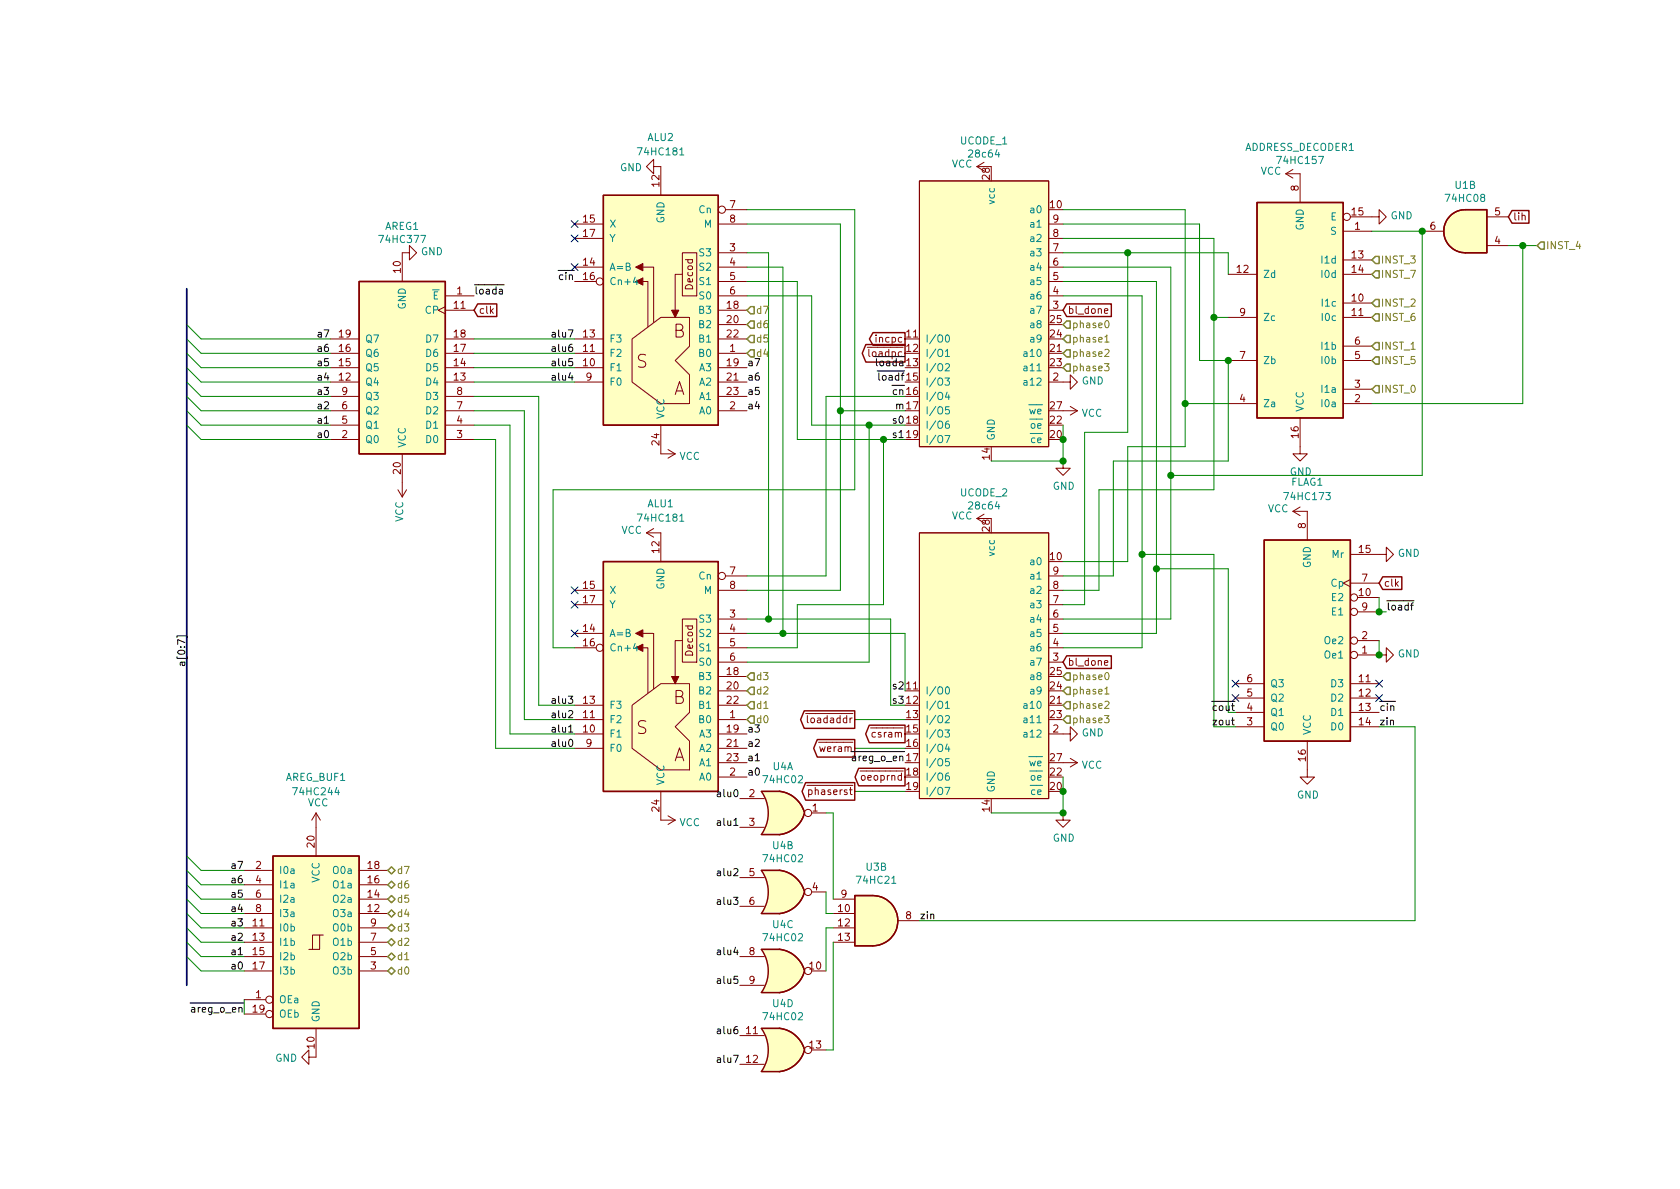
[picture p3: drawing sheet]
EESchema Schematic File Version 4
EELAYER 30 0
EELAYER END
$Descr A4 11693 8268
encoding utf-8
Sheet 3 5
Title "Ucode, ALU, Accumulator and Flag register"
Date ""
Rev ""
Comp ""
Comment1 ""
Comment2 ""
Comment3 ""
Comment4 ""
$EndDescr
$Comp
L 74xx:74LS181 ALU2
U 1 1
P 4600 2150
F 0 "ALU2" H 4600 950 50  0000 C CNN
F 1 "74HC181" H 4600 1050 50  0000 C CNN
F 2 "Package_DIP:DIP-24_W15.24mm" H 4600 2150 50  0001 C CNN
F 3 "74xx/74F181.pdf" H 4600 2150 50  0001 C CNN
	1    4600 2150
	-1   0    0    1   
$EndComp
$Comp
L 74xx:74LS157 ADDRESS_DECODER1
U 1 1
P 9050 2200
F 0 "ADDRESS_DECODER1" H 9050 1019 50  0000 C CNN
F 1 "74HC157" H 9050 1110 50  0000 C CNN
F 2 "Package_DIP:DIP-16_W7.62mm" H 9050 2200 50  0001 C CNN
F 3 "http://www.ti.com/lit/gpn/sn74LS157" H 9050 2200 50  0001 C CNN
	1    9050 2200
	-1   0    0    1   
$EndComp
Text HLabel 9550 2700 2    50   Input ~ 0
INST_0
Text HLabel 9550 2400 2    50   Input ~ 0
INST_1
Text HLabel 9550 2100 2    50   Input ~ 0
INST_2
Text HLabel 9550 1800 2    50   Input ~ 0
INST_3
Text HLabel 9550 2500 2    50   Input ~ 0
INST_5
Text HLabel 9550 2200 2    50   Input ~ 0
INST_6
Text HLabel 10700 1700 2    50   Input ~ 0
INST_4
$Comp
L power:GND #PWR066
U 1 1
P 9550 1500
F 0 "#PWR066" H 9550 1250 50  0001 C CNN
F 1 "GND" V 9555 1372 50  0000 R CNN
F 2 "" H 9550 1500 50  0001 C CNN
F 3 "" H 9550 1500 50  0001 C CNN
	1    9550 1500
	0    -1   -1   0   
$EndComp
Text HLabel 7400 2250 2    50   Input ~ 0
phase0
Text HLabel 7400 2350 2    50   Input ~ 0
phase1
Text HLabel 7400 2450 2    50   Input ~ 0
phase2
Text HLabel 7400 2550 2    50   Input ~ 0
phase3
$Comp
L power:GND #PWR054
U 1 1
P 7400 2650
F 0 "#PWR054" H 7400 2400 50  0001 C CNN
F 1 "GND" V 7405 2522 50  0000 R CNN
F 2 "" H 7400 2650 50  0001 C CNN
F 3 "" H 7400 2650 50  0001 C CNN
	1    7400 2650
	0    -1   -1   0   
$EndComp
Text HLabel 7400 4700 2    50   Input ~ 0
phase0
Text HLabel 7400 4800 2    50   Input ~ 0
phase1
Text HLabel 7400 4900 2    50   Input ~ 0
phase2
Text HLabel 7400 5000 2    50   Input ~ 0
phase3
$Comp
L power:GND #PWR057
U 1 1
P 7400 5100
F 0 "#PWR057" H 7400 4850 50  0001 C CNN
F 1 "GND" V 7405 4972 50  0000 R CNN
F 2 "" H 7400 5100 50  0001 C CNN
F 3 "" H 7400 5100 50  0001 C CNN
	1    7400 5100
	0    -1   -1   0   
$EndComp
$Comp
L power:GND #PWR056
U 1 1
P 7400 3200
F 0 "#PWR056" H 7400 2950 50  0001 C CNN
F 1 "GND" H 7405 3027 50  0000 C CNN
F 2 "" H 7400 3200 50  0001 C CNN
F 3 "" H 7400 3200 50  0001 C CNN
	1    7400 3200
	1    0    0    -1  
$EndComp
$Comp
L power:GND #PWR059
U 1 1
P 7400 5650
F 0 "#PWR059" H 7400 5400 50  0001 C CNN
F 1 "GND" H 7405 5477 50  0000 C CNN
F 2 "" H 7400 5650 50  0001 C CNN
F 3 "" H 7400 5650 50  0001 C CNN
	1    7400 5650
	1    0    0    -1  
$EndComp
$Comp
L power:VCC #PWR055
U 1 1
P 7400 2850
F 0 "#PWR055" H 7400 2700 50  0001 C CNN
F 1 "VCC" V 7415 2978 50  0000 L CNN
F 2 "" H 7400 2850 50  0001 C CNN
F 3 "" H 7400 2850 50  0001 C CNN
	1    7400 2850
	0    1    1    0   
$EndComp
$Comp
L power:VCC #PWR058
U 1 1
P 7400 5300
F 0 "#PWR058" H 7400 5150 50  0001 C CNN
F 1 "VCC" V 7415 5428 50  0000 L CNN
F 2 "" H 7400 5300 50  0001 C CNN
F 3 "" H 7400 5300 50  0001 C CNN
	1    7400 5300
	0    1    1    0   
$EndComp
Wire Wire Line
	9550 1600 9900 1600
Wire Wire Line
	8550 1900 8550 1750
Wire Wire Line
	8550 1750 7850 1750
Wire Wire Line
	8550 2200 8450 2200
Wire Wire Line
	8450 2200 8450 1650
Wire Wire Line
	8450 1650 7400 1650
Wire Wire Line
	8550 2500 8350 2500
Wire Wire Line
	8350 2500 8350 1550
Wire Wire Line
	8350 1550 7400 1550
Wire Wire Line
	8550 2800 8250 2800
Wire Wire Line
	8250 2800 8250 1450
Wire Wire Line
	8250 1450 7400 1450
Wire Wire Line
	9900 1600 9900 3300
Wire Wire Line
	9900 3300 8150 3300
Wire Wire Line
	8150 3300 8150 1850
Wire Wire Line
	8150 1850 7400 1850
Wire Wire Line
	8050 3950 8050 1950
Wire Wire Line
	8050 1950 7400 1950
Wire Wire Line
	7950 2050 7400 2050
Wire Wire Line
	7850 3100 7850 3900
Wire Wire Line
	7850 3900 7400 3900
Wire Wire Line
	8550 3200 7750 3200
Wire Wire Line
	7750 3200 7750 4000
Wire Wire Line
	7750 4000 7400 4000
Connection ~ 8550 2500
Wire Wire Line
	8450 2200 8450 3400
Wire Wire Line
	8450 3400 7650 3400
Wire Wire Line
	7650 3400 7650 4100
Wire Wire Line
	7650 4100 7400 4100
Connection ~ 8450 2200
Wire Wire Line
	7850 1750 7850 3000
Wire Wire Line
	7850 3000 7550 3000
Wire Wire Line
	7550 3000 7550 4200
Wire Wire Line
	7550 4200 7400 4200
Connection ~ 7850 1750
Wire Wire Line
	7850 1750 7400 1750
Wire Wire Line
	8150 3300 8150 4300
Wire Wire Line
	8150 4300 7400 4300
Connection ~ 8150 3300
Wire Wire Line
	8050 3950 8050 4400
Wire Wire Line
	8050 4400 7400 4400
Connection ~ 8050 3950
Wire Wire Line
	7950 4500 7400 4500
Wire Wire Line
	6900 5650 7400 5650
Connection ~ 7400 5650
Wire Wire Line
	6900 3200 7400 3200
Wire Wire Line
	7950 3850 7950 4500
Wire Wire Line
	7950 3850 7950 2050
Connection ~ 7950 3850
$Comp
L 74xx:74LS173 FLAG1
U 1 1
P 9100 4450
F 0 "FLAG1" H 9100 3350 50  0000 C CNN
F 1 "74HC173" H 9100 3450 50  0000 C CNN
F 2 "Package_DIP:DIP-16_W7.62mm" H 9100 4450 50  0001 C CNN
F 3 "http://www.ti.com/lit/gpn/sn74LS173" H 9100 4450 50  0001 C CNN
	1    9100 4450
	-1   0    0    1   
$EndComp
Text Label 8600 5050 2    50   ~ 0
zout
Text Label 8600 4950 2    50   ~ 0
~cout~
Text Label 9600 5050 0    50   ~ 0
zin
Text Label 9600 4950 0    50   ~ 0
~cin~
$Comp
L power:GND #PWR063
U 1 1
P 9050 3100
F 0 "#PWR063" H 9050 2850 50  0001 C CNN
F 1 "GND" H 9055 2927 50  0000 C CNN
F 2 "" H 9050 3100 50  0001 C CNN
F 3 "" H 9050 3100 50  0001 C CNN
	1    9050 3100
	1    0    0    -1  
$EndComp
$Comp
L power:GND #PWR060
U 1 1
P 9600 4550
F 0 "#PWR060" H 9600 4300 50  0001 C CNN
F 1 "GND" V 9605 4422 50  0000 R CNN
F 2 "" H 9600 4550 50  0001 C CNN
F 3 "" H 9600 4550 50  0001 C CNN
	1    9600 4550
	0    -1   -1   0   
$EndComp
Text GLabel 9600 4050 2    50   Input ~ 0
clk
$Comp
L power:GND #PWR065
U 1 1
P 9100 5350
F 0 "#PWR065" H 9100 5100 50  0001 C CNN
F 1 "GND" H 9105 5177 50  0000 C CNN
F 2 "" H 9100 5350 50  0001 C CNN
F 3 "" H 9100 5350 50  0001 C CNN
	1    9100 5350
	1    0    0    -1  
$EndComp
$Comp
L power:VCC #PWR064
U 1 1
P 9100 3550
F 0 "#PWR064" H 9100 3400 50  0001 C CNN
F 1 "VCC" V 9115 3677 50  0000 L CNN
F 2 "" H 9100 3550 50  0001 C CNN
F 3 "" H 9100 3550 50  0001 C CNN
	1    9100 3550
	0    -1   -1   0   
$EndComp
$Comp
L power:VCC #PWR062
U 1 1
P 9050 1200
F 0 "#PWR062" H 9050 1050 50  0001 C CNN
F 1 "VCC" V 9065 1327 50  0000 L CNN
F 2 "" H 9050 1200 50  0001 C CNN
F 3 "" H 9050 1200 50  0001 C CNN
	1    9050 1200
	0    -1   -1   0   
$EndComp
$Comp
L power:VCC #PWR052
U 1 1
P 6900 1150
F 0 "#PWR052" H 6900 1000 50  0001 C CNN
F 1 "VCC" V 6915 1277 50  0000 L CNN
F 2 "" H 6900 1150 50  0001 C CNN
F 3 "" H 6900 1150 50  0001 C CNN
	1    6900 1150
	0    -1   -1   0   
$EndComp
$Comp
L power:VCC #PWR053
U 1 1
P 6900 3600
F 0 "#PWR053" H 6900 3450 50  0001 C CNN
F 1 "VCC" V 6915 3727 50  0000 L CNN
F 2 "" H 6900 3600 50  0001 C CNN
F 3 "" H 6900 3600 50  0001 C CNN
	1    6900 3600
	0    -1   -1   0   
$EndComp
Text GLabel 6300 2350 0    50   Output ~ 0
incpc
Text GLabel 6300 2450 0    50   Output ~ 0
~loadpc~
Text Label 6300 2850 2    50   ~ 0
m
Text Label 6300 2950 2    50   ~ 0
s0
Text Label 6300 3050 2    50   ~ 0
s1
Text Label 6300 4800 2    50   ~ 0
s2
Text Label 6300 4900 2    50   ~ 0
s3
Text GLabel 5950 5000 0    50   Output ~ 0
~loadaddr~
Text GLabel 6300 5100 0    50   Output ~ 0
~csram~
Text GLabel 5950 5200 0    50   Output ~ 0
~weram~
Text GLabel 6300 5400 0    50   Output ~ 0
~oeoprnd~
Text GLabel 5950 5500 0    50   Output ~ 0
~phaserst~
NoConn ~ 4000 1550
NoConn ~ 4000 1650
NoConn ~ 4000 1850
NoConn ~ 4000 4200
NoConn ~ 4000 4400
NoConn ~ 4000 4100
$Comp
L 74xx:74LS181 ALU1
U 1 1
P 4600 4700
F 0 "ALU1" H 4600 3500 50  0000 C CNN
F 1 "74HC181" H 4600 3600 50  0000 C CNN
F 2 "Package_DIP:DIP-24_W15.24mm" H 4600 4700 50  0001 C CNN
F 3 "74xx/74F181.pdf" H 4600 4700 50  0001 C CNN
	1    4600 4700
	-1   0    0    1   
$EndComp
Wire Wire Line
	4000 4500 3850 4500
Wire Wire Line
	3850 4500 3850 3400
Wire Wire Line
	3850 3400 5950 3400
Wire Wire Line
	5950 3400 5950 1450
Wire Wire Line
	5950 1450 5200 1450
Text Label 4000 1950 2    50   ~ 0
~cin~
Text Label 5200 2550 0    50   ~ 0
a7
Text Label 5200 2650 0    50   ~ 0
a6
Text Label 5200 2750 0    50   ~ 0
a5
Text Label 5200 5100 0    50   ~ 0
a3
Text Label 5200 5200 0    50   ~ 0
a2
Text Label 5200 5300 0    50   ~ 0
a1
Text Label 5200 5400 0    50   ~ 0
a0
Text Label 5200 2850 0    50   ~ 0
a4
Text HLabel 5200 2150 2    50   Input ~ 0
d7
Text HLabel 5200 2250 2    50   Input ~ 0
d6
Text HLabel 5200 2350 2    50   Input ~ 0
d5
Text HLabel 5200 2450 2    50   Input ~ 0
d4
Text HLabel 5200 4700 2    50   Input ~ 0
d3
Text HLabel 5200 4800 2    50   Input ~ 0
d2
Text HLabel 5200 4900 2    50   Input ~ 0
d1
Text HLabel 5200 5000 2    50   Input ~ 0
d0
Wire Wire Line
	6300 2850 5850 2850
Wire Wire Line
	5850 2850 5850 1550
Wire Wire Line
	5850 1550 5200 1550
Wire Wire Line
	5850 2850 5850 4100
Wire Wire Line
	5850 4100 5200 4100
Connection ~ 5850 2850
Text Label 6300 2750 2    50   ~ 0
~cn~
Wire Wire Line
	6300 2750 5750 2750
Wire Wire Line
	5750 2750 5750 4000
Wire Wire Line
	5750 4000 5200 4000
Text Label 6300 2650 2    50   ~ 0
~loadf~
Text Label 9650 4250 0    50   ~ 0
~loadf~
Text Label 6300 2550 2    50   ~ 0
~loada~
Wire Wire Line
	6300 2950 6050 2950
Wire Wire Line
	5650 2950 5650 2050
Wire Wire Line
	5650 2050 5200 2050
Wire Wire Line
	6300 3050 6150 3050
Wire Wire Line
	5550 3050 5550 1950
Wire Wire Line
	5550 1950 5200 1950
Wire Wire Line
	6300 4800 6300 4400
Wire Wire Line
	6300 4400 5450 4400
Wire Wire Line
	6300 4900 6200 4900
Wire Wire Line
	6200 4900 6200 4300
Wire Wire Line
	6200 4300 5350 4300
Wire Wire Line
	5450 4400 5450 1850
Wire Wire Line
	5450 1850 5200 1850
Connection ~ 5450 4400
Wire Wire Line
	5350 1750 5200 1750
Wire Wire Line
	5200 4400 5450 4400
Wire Wire Line
	5350 1750 5350 4300
Connection ~ 5350 4300
Wire Wire Line
	5350 4300 5200 4300
Wire Wire Line
	6150 3050 6150 4200
Wire Wire Line
	6150 4200 5550 4200
Wire Wire Line
	5550 4200 5550 4500
Wire Wire Line
	5550 4500 5200 4500
Connection ~ 6150 3050
Wire Wire Line
	6150 3050 5550 3050
Wire Wire Line
	6050 2950 6050 4600
Wire Wire Line
	6050 4600 5200 4600
Connection ~ 6050 2950
Wire Wire Line
	6050 2950 5650 2950
$Comp
L power:GND #PWR046
U 1 1
P 2200 7350
F 0 "#PWR046" H 2200 7100 50  0001 C CNN
F 1 "GND" V 2205 7222 50  0000 R CNN
F 2 "" H 2200 7350 50  0001 C CNN
F 3 "" H 2200 7350 50  0001 C CNN
	1    2200 7350
	0    1    1    0   
$EndComp
Text Label 6300 5300 2    50   ~ 0
~areg_o_en~
Text Label 1700 7050 2    50   ~ 0
~areg_o_en~
Wire Wire Line
	1700 7050 1700 6950
Text HLabel 2700 6750 2    50   3State ~ 0
d0
Text HLabel 2700 6650 2    50   3State ~ 0
d1
Text HLabel 2700 6550 2    50   3State ~ 0
d2
Text HLabel 2700 6450 2    50   3State ~ 0
d3
Text HLabel 2700 6350 2    50   3State ~ 0
d4
Text HLabel 2700 6250 2    50   3State ~ 0
d5
Text HLabel 2700 6150 2    50   3State ~ 0
d6
Text HLabel 2700 6050 2    50   3State ~ 0
d7
Text Label 1700 6750 2    50   ~ 0
a0
Text Label 1700 6650 2    50   ~ 0
a1
Text Label 1700 6550 2    50   ~ 0
a2
Text Label 1700 6450 2    50   ~ 0
a3
Text Label 1700 6350 2    50   ~ 0
a4
Text Label 1700 6250 2    50   ~ 0
a5
Text Label 1700 6150 2    50   ~ 0
a6
Text Label 1700 6050 2    50   ~ 0
a7
$Comp
L 74xx:74LS08 U1
U 2 1
P 10200 1600
F 0 "U1" H 10200 1283 50  0000 C CNN
F 1 "74HC08" H 10200 1374 50  0000 C CNN
F 2 "Package_DIP:DIP-14_W7.62mm" H 10200 1600 50  0001 C CNN
F 3 "http://www.ti.com/lit/gpn/sn74LS08" H 10200 1600 50  0001 C CNN
	2    10200 1600
	-1   0    0    1   
$EndComp
Connection ~ 9900 1600
Text GLabel 10500 1500 2    50   Input ~ 0
lih
Wire Wire Line
	10500 1700 10600 1700
Wire Wire Line
	10600 1700 10700 1700
Connection ~ 10600 1700
Text GLabel 7400 2150 2    50   Input ~ 0
bl_done
Text GLabel 7400 4600 2    50   Input ~ 0
bl_done
$Comp
L 74xx:74HC02 U4
U 1 1
P 5450 5650
F 0 "U4" H 5450 5975 50  0000 C CNN
F 1 "74HC02" H 5450 5884 50  0000 C CNN
F 2 "Package_DIP:DIP-14_W7.62mm" H 5450 5650 50  0001 C CNN
F 3 "http://www.ti.com/lit/gpn/sn74hc02" H 5450 5650 50  0001 C CNN
	1    5450 5650
	1    0    0    -1  
$EndComp
$Comp
L 74xx:74HC02 U4
U 2 1
P 5450 6200
F 0 "U4" H 5450 6525 50  0000 C CNN
F 1 "74HC02" H 5450 6434 50  0000 C CNN
F 2 "Package_DIP:DIP-14_W7.62mm" H 5450 6200 50  0001 C CNN
F 3 "http://www.ti.com/lit/gpn/sn74hc02" H 5450 6200 50  0001 C CNN
	2    5450 6200
	1    0    0    -1  
$EndComp
$Comp
L 74xx:74HC02 U4
U 4 1
P 5450 7300
F 0 "U4" H 5450 7625 50  0000 C CNN
F 1 "74HC02" H 5450 7534 50  0000 C CNN
F 2 "Package_DIP:DIP-14_W7.62mm" H 5450 7300 50  0001 C CNN
F 3 "http://www.ti.com/lit/gpn/sn74hc02" H 5450 7300 50  0001 C CNN
	4    5450 7300
	1    0    0    -1  
$EndComp
Text Label 4000 2350 2    50   ~ 0
alu7
Text Label 4000 2450 2    50   ~ 0
alu6
Text Label 4000 2550 2    50   ~ 0
alu5
Text Label 4000 2650 2    50   ~ 0
alu4
Text Label 4000 4900 2    50   ~ 0
alu3
Text Label 4000 5000 2    50   ~ 0
alu2
Text Label 4000 5100 2    50   ~ 0
alu1
Text Label 4000 5200 2    50   ~ 0
alu0
Text Label 5150 5550 2    50   ~ 0
alu0
Text Label 5150 5750 2    50   ~ 0
alu1
Text Label 5150 6100 2    50   ~ 0
alu2
Text Label 5150 6300 2    50   ~ 0
alu3
Text Label 5150 6650 2    50   ~ 0
alu4
Text Label 5150 6850 2    50   ~ 0
alu5
Text Label 5150 7200 2    50   ~ 0
alu6
Text Label 5150 7400 2    50   ~ 0
alu7
$Comp
L 74xx:74LS21 U3
U 2 1
P 6100 6400
F 0 "U3" H 6100 6775 50  0000 C CNN
F 1 "74HC21" H 6100 6684 50  0000 C CNN
F 2 "Package_DIP:DIP-14_W7.62mm" H 6100 6400 50  0001 C CNN
F 3 "http://www.ti.com/lit/gpn/sn74LS21" H 6100 6400 50  0001 C CNN
	2    6100 6400
	1    0    0    -1  
$EndComp
$Comp
L 74xx:74HC02 U4
U 3 1
P 5450 6750
F 0 "U4" H 5450 7075 50  0000 C CNN
F 1 "74HC02" H 5450 6984 50  0000 C CNN
F 2 "Package_DIP:DIP-14_W7.62mm" H 5450 6750 50  0001 C CNN
F 3 "http://www.ti.com/lit/gpn/sn74hc02" H 5450 6750 50  0001 C CNN
	3    5450 6750
	1    0    0    -1  
$EndComp
Wire Wire Line
	5750 5650 5800 5650
Wire Wire Line
	5800 5650 5800 6250
Wire Wire Line
	5750 6200 5750 6350
Wire Wire Line
	5750 6350 5800 6350
Wire Wire Line
	5750 6750 5750 6450
Wire Wire Line
	5750 6450 5800 6450
Wire Wire Line
	5750 7300 5800 7300
Wire Wire Line
	5800 7300 5800 6550
Text Label 6400 6400 0    50   ~ 0
zin
Wire Wire Line
	6400 6400 9850 6400
Wire Wire Line
	8550 2500 8550 3200
Wire Wire Line
	7850 3100 8250 3100
Wire Wire Line
	8250 3100 8250 2800
Connection ~ 8250 2800
Wire Wire Line
	8050 3950 8550 3950
Wire Wire Line
	9600 4150 9600 4250
NoConn ~ 9600 4850
NoConn ~ 9600 4750
NoConn ~ 8600 4750
NoConn ~ 8600 4850
Wire Wire Line
	8600 5050 8450 5050
Wire Wire Line
	8450 5050 8450 3850
Wire Wire Line
	8450 3850 7950 3850
Wire Wire Line
	8600 4950 8550 4950
Wire Wire Line
	8550 4950 8550 3950
Wire Wire Line
	9650 4250 9600 4250
Connection ~ 9600 4250
Wire Wire Line
	9850 6400 9850 5050
Wire Wire Line
	9850 5050 9600 5050
Wire Wire Line
	4000 2650 3300 2650
Text GLabel 3300 2150 2    50   Input ~ 0
clk
Text Label 3300 2050 0    50   ~ 0
~loada~
Text Label 2300 2750 2    50   ~ 0
a3
Text Label 2300 2850 2    50   ~ 0
a2
Text Label 2300 2950 2    50   ~ 0
a1
Text Label 2300 3050 2    50   ~ 0
a0
Wire Wire Line
	7400 2950 7400 3050
$Comp
L Memory_EEPROM2:28c64 UCODE_1
U 1 1
P 6900 2150
F 0 "UCODE_1" H 6850 3331 50  0000 C CNN
F 1 "28c64" H 6850 3240 50  0000 C CNN
F 2 "Package_DIP:DIP-24_W15.24mm_Socket" H 6900 2150 50  0001 C CNN
F 3 "" H 6900 2150 50  0001 C CNN
	1    6900 2150
	1    0    0    -1  
$EndComp
Wire Wire Line
	7400 5400 7400 5500
$Comp
L Memory_EEPROM2:28c64 UCODE_2
U 1 1
P 6900 4600
F 0 "UCODE_2" H 6850 5781 50  0000 C CNN
F 1 "28c64" H 6850 5690 50  0000 C CNN
F 2 "Package_DIP:DIP-24_W15.24mm_Socket" H 6900 4600 50  0001 C CNN
F 3 "" H 6900 4600 50  0001 C CNN
	1    6900 4600
	1    0    0    -1  
$EndComp
Wire Wire Line
	7400 5500 7400 5650
Connection ~ 7400 5500
Wire Wire Line
	7400 3050 7400 3200
Connection ~ 7400 3050
Connection ~ 7400 3200
Wire Wire Line
	6300 5000 5950 5000
Wire Wire Line
	6300 5200 5950 5200
Wire Wire Line
	6300 5500 5950 5500
Wire Wire Line
	9600 4450 9600 4550
Connection ~ 9600 4550
$Comp
L power:GND #PWR0106
U 1 1
P 4600 1150
F 0 "#PWR0106" H 4600 900 50  0001 C CNN
F 1 "GND" V 4605 1022 50  0000 R CNN
F 2 "" H 4600 1150 50  0001 C CNN
F 3 "" H 4600 1150 50  0001 C CNN
	1    4600 1150
	0    1    1    0   
$EndComp
$Comp
L power:VCC #PWR0107
U 1 1
P 4600 3150
F 0 "#PWR0107" H 4600 3000 50  0001 C CNN
F 1 "VCC" V 4615 3278 50  0000 L CNN
F 2 "" H 4600 3150 50  0001 C CNN
F 3 "" H 4600 3150 50  0001 C CNN
	1    4600 3150
	0    1    1    0   
$EndComp
$Comp
L power:VCC #PWR0108
U 1 1
P 4600 5700
F 0 "#PWR0108" H 4600 5550 50  0001 C CNN
F 1 "VCC" V 4615 5828 50  0000 L CNN
F 2 "" H 4600 5700 50  0001 C CNN
F 3 "" H 4600 5700 50  0001 C CNN
	1    4600 5700
	0    1    1    0   
$EndComp
$Comp
L power:VCC #PWR0121
U 1 1
P 2200 5750
F 0 "#PWR0121" H 2200 5600 50  0001 C CNN
F 1 "VCC" H 2215 5923 50  0000 C CNN
F 2 "" H 2200 5750 50  0001 C CNN
F 3 "" H 2200 5750 50  0001 C CNN
	1    2200 5750
	1    0    0    -1  
$EndComp
$Comp
L power:VCC #PWR0122
U 1 1
P 4600 3700
F 0 "#PWR0122" H 4600 3550 50  0001 C CNN
F 1 "VCC" V 4615 3827 50  0000 L CNN
F 2 "" H 4600 3700 50  0001 C CNN
F 3 "" H 4600 3700 50  0001 C CNN
	1    4600 3700
	0    -1   -1   0   
$EndComp
Entry Wire Line
	1400 6050 1300 5950
Entry Wire Line
	1400 6150 1300 6050
Entry Wire Line
	1400 6250 1300 6150
Entry Wire Line
	1400 6350 1300 6250
Entry Wire Line
	1400 6450 1300 6350
Entry Wire Line
	1400 6550 1300 6450
Entry Wire Line
	1400 6650 1300 6550
Entry Wire Line
	1400 6750 1300 6650
Wire Wire Line
	1400 6050 1700 6050
Wire Wire Line
	1400 6150 1700 6150
Wire Wire Line
	1400 6250 1700 6250
Wire Wire Line
	1400 6350 1700 6350
Wire Wire Line
	1400 6450 1700 6450
Wire Wire Line
	1400 6550 1700 6550
Wire Wire Line
	1400 6650 1700 6650
Wire Wire Line
	1400 6750 1700 6750
Entry Wire Line
	1400 2750 1300 2650
Entry Wire Line
	1400 2850 1300 2750
Entry Wire Line
	1400 2950 1300 2850
Entry Wire Line
	1400 3050 1300 2950
Entry Wire Line
	1400 2350 1300 2250
Entry Wire Line
	1400 2450 1300 2350
Entry Wire Line
	1400 2550 1300 2450
Entry Wire Line
	1400 2650 1300 2550
Wire Wire Line
	1400 2350 2300 2350
Wire Wire Line
	1400 2450 2300 2450
Wire Wire Line
	1400 2550 2300 2550
Wire Wire Line
	1400 2650 2300 2650
Text Label 1300 4400 3    50   ~ 0
a[0:7]
$Comp
L power:VCC #PWR0125
U 1 1
P 2800 3350
F 0 "#PWR0125" H 2800 3200 50  0001 C CNN
F 1 "VCC" V 2815 3478 50  0000 L CNN
F 2 "" H 2800 3350 50  0001 C CNN
F 3 "" H 2800 3350 50  0001 C CNN
	1    2800 3350
	-1   0    0    1   
$EndComp
Wire Wire Line
	3300 2350 4000 2350
Wire Wire Line
	3300 2450 4000 2450
Wire Wire Line
	3300 2550 4000 2550
Text Label 2300 2350 2    50   ~ 0
a7
Text Label 2300 2450 2    50   ~ 0
a6
Text Label 2300 2550 2    50   ~ 0
a5
Text Label 2300 2650 2    50   ~ 0
a4
$Comp
L 74xx:74LS377 AREG1
U 1 1
P 2800 2550
F 0 "AREG1" H 2800 1569 50  0000 C CNN
F 1 "74HC377" H 2800 1660 50  0000 C CNN
F 2 "" H 2800 2550 50  0001 C CNN
F 3 "http://www.ti.com/lit/gpn/sn74LS377" H 2800 2550 50  0001 C CNN
	1    2800 2550
	-1   0    0    1   
$EndComp
Wire Wire Line
	1400 2750 2300 2750
Wire Wire Line
	1400 2850 2300 2850
Wire Wire Line
	1400 2950 2300 2950
Wire Wire Line
	1400 3050 2300 3050
$Comp
L power:GND #PWR0102
U 1 1
P 2800 1750
F 0 "#PWR0102" H 2800 1500 50  0001 C CNN
F 1 "GND" V 2805 1622 50  0000 R CNN
F 2 "" H 2800 1750 50  0001 C CNN
F 3 "" H 2800 1750 50  0001 C CNN
	1    2800 1750
	0    -1   -1   0   
$EndComp
Wire Wire Line
	4000 4900 3750 4900
Wire Wire Line
	3750 4900 3750 2750
Wire Wire Line
	3750 2750 3300 2750
Wire Wire Line
	4000 5000 3650 5000
Wire Wire Line
	3650 5000 3650 2850
Wire Wire Line
	3650 2850 3300 2850
Wire Wire Line
	4000 5100 3550 5100
Wire Wire Line
	3550 5100 3550 2950
Wire Wire Line
	3550 2950 3300 2950
Wire Wire Line
	3450 5200 3450 3050
Wire Wire Line
	3450 3050 3300 3050
Wire Wire Line
	3450 5200 4000 5200
Wire Wire Line
	10600 2800 9550 2800
Wire Wire Line
	10600 1700 10600 2800
Text HLabel 9550 1900 2    50   Input ~ 0
INST_7
$Comp
L power:GND #PWR0103
U 1 1
P 9600 3850
F 0 "#PWR0103" H 9600 3600 50  0001 C CNN
F 1 "GND" V 9605 3722 50  0000 R CNN
F 2 "" H 9600 3850 50  0001 C CNN
F 3 "" H 9600 3850 50  0001 C CNN
	1    9600 3850
	0    -1   -1   0   
$EndComp
$Comp
L 74xx:74LS244 AREG_BUF1
U 1 1
P 2200 6550
F 0 "AREG_BUF1" H 2200 7700 50  0000 C CNN
F 1 "74HC244" H 2200 7600 50  0000 C CNN
F 2 "Package_DIP:DIP-20_W7.62mm" H 2200 6550 50  0001 C CNN
F 3 "http://www.ti.com/lit/gpn/sn74LS244" H 2200 6550 50  0001 C CNN
	1    2200 6550
	1    0    0    -1  
$EndComp
Wire Bus Line
	1300 2000 1300 6850
$EndSCHEMATC
